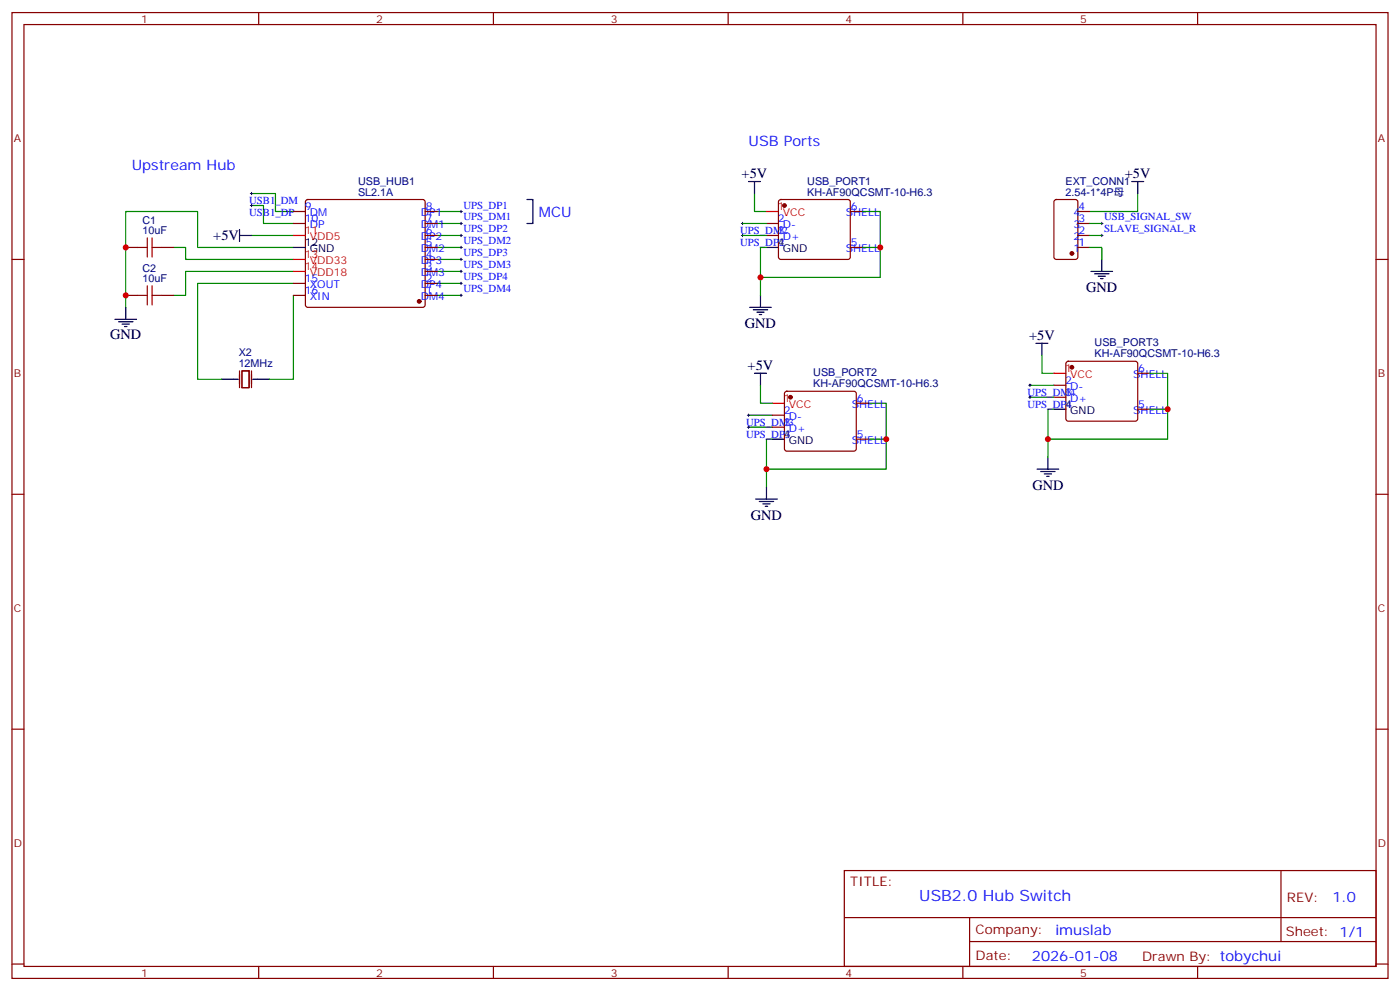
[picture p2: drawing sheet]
<svg xmlns="http://www.w3.org/2000/svg" width="412mm" height="292mm" viewBox="0 0 412 292" stroke-linecap="round" stroke-linejoin="round" font-family="sans-serif">
<g fill="none" stroke="#870000" stroke-width=".35">
<path d="M3.5 3.7h405.4v284.3h-405.4zM7.1 7.2h398.2v277.3h-398.2zM76.2 3.7v3.5M145.3 3.7v3.5M214.5 3.7v3.5M283.6 3.7v3.5M352.8 3.7v3.5M90.2 58.9l.5-.2h33.8l.5 .2 .2 .5v30.4l-.2 .5-.5 .2h-33.8l-.5-.2-.2-.5v-30.4zM229.5 58.9l.5-.2h19.8l.5 .2 .2 .5v16.3l-.3 .5-.4 .2h-19.8l-.5-.3-.2-.4v-16.3zM310.7 58.9l.4-.2h5.7l.6 .5 .1 16.5-.5 .6-5.9 .1-.6-.5-.1-16.5zM3.5 76.4h3.6M37 72.8h3.6"/>
<path d="M47.6 72.8h3.6M86.4 65.8h3.6M86.4 62.3h3.6M125.2 76.4h3.6M125.2 72.8h3.6M125.2 79.9h3.6M125.2 69.3h3.6M125.2 65.8h3.6M125.2 62.3h3.6M225.8 69.3h3.5M225.8 65.8h3.5M250.5 72.8h3.5"/>
<path d="M250.5 62.3h3.5M317.5 72.8h3.5M317.5 69.3h3.5M317.5 65.8h3.5M317.5 62.3h3.5M405.3 76.4h3.6M37 87h3.6M47.6 87h3.6M86.4 87h3.6M86.4 83.4h3.6M125.2 87h3.6M125.2 83.4h3.6"/>
<path d="M70.6 109.2v4.9M71.3 109.2h2.1v4.9h-2.1zM74.1 109.2v4.9M231.3 115.4l.5-.2h19.7l.5 .2 .2 .5v16.2l-.2 .5-.5 .2h-19.7l-.5-.2-.2-.5v-16.2zM252.2 118.7h3.6M310.4 116.9h3.6M310.4 113.4h3.6M314.2 106.6l.5-.2h19.7l.5 .2 .2 .5v16.2l-.2 .5-.5 .2h-19.7l-.5-.2-.2-.5v-16.2zM335.1 109.9h3.6M227.5 125.8h3.6M227.5 122.2h3.6M252.2 129.3h3.6"/>
<path d="M335.1 120.5h3.6M3.5 145.5h3.6M405.3 145.5h3.6M3.5 214.7h3.6M405.3 214.7h3.6M248.7 256.3h156.6v28.2h-156.6zM377.3 256.3v20.9M248.7 270.1h156.5M285.6 277.2h119.6M285.6 270.1v14.2M3.5 283.8h3.6M76.2 284.5v3.5"/>
<path d="M145.3 284.5v3.5M214.5 284.5v3.5M283.6 284.5v3.5M352.8 284.5v3.5M405.3 283.8h3.6"/>
</g>
<g fill="none" stroke="#008700" stroke-width=".35">
<path d="M74.1 57h7v5.3h5.3M222.2 57v5.3h3.6M335.1 57v5.3h-14.1M51.2 72.8h3.5v3.6h31.7M74.1 60.5h3.5v5.3h8.8M74.1 69.3h12.3M86.4 72.8h-28.2v-10.5h-21.2v28.2M86.4 79.9h-31.7v7.1h-3.5M128.8 79.9h7M128.8 76.4h7M128.8 72.8h7M128.8 69.3h7"/>
<path d="M128.8 65.8h7M128.8 62.3h7M218.7 69.3h7.1M218.7 65.8h7.1M225.8 72.8h-1.8v14.2M254 62.3h5.3v19.4h-35.3M254 72.8h5.3M321 72.8h3.6v3.6M321 69.3h3.6M321 65.8h3.6M86.4 83.4h-28.2v28.3h7.1M86.4 87v24.7h-7"/>
<path d="M128.8 87h7M128.8 83.4h7M224 113.4v5.3h3.5M255.8 118.7h5.3v19.4h-35.3M303.4 113.4h7M303.4 116.9h7M306.9 104.6v5.3h3.5M338.7 109.9h5.3v19.4h-35.3M220.5 125.8h7M220.5 122.2h7M227.5 129.3h-1.7v14.1M255.8 129.3h5.3"/>
<path d="M310.4 120.5h-1.7v14.1M338.7 120.5h5.3"/>
</g>
<g fill="none" stroke="#000" stroke-width=".29">
<path d="M73.7 57h.7M74.1 56.6v.7M73.7 60.5h.7M74.1 60.1v.8M135.5 79.9h.7M135.5 76.4h.7M135.5 72.8h.7M135.5 69.3h.7M135.5 65.8h.7M135.5 62.3h.7M135.8 61.9v.7M135.8 65.4v.7"/>
<path d="M135.8 69v.7M135.8 72.5v.7M135.8 76v.7M135.8 79.6v.7M218.4 69.3h.7M218.4 65.8h.7M218.7 65.4v.7M218.7 69v.7M324.2 69.3h.7M324.2 65.8h.7M324.6 65.4v.7M324.6 69v.7"/>
<path d="M135.5 83.4h.7M135.5 87h.7M135.8 83.1v.7M135.8 86.6v.7M303 116.9h.7M303 113.4h.7M303.4 113.1v.7M303.4 116.6v.7M220.1 125.8h.7M220.1 122.2h.7M220.5 121.9v.7M220.5 125.4v.7"/>
</g>
<g fill="none" stroke="#000" stroke-width=".35">
<path d="M155.2 58.7h1.8v7.1h-1.8M220.5 53.4h3.5M222.2 53.4v3.6M333.4 53.4h3.5M335.1 53.4v3.6M70.6 69.3h3.5M70.6 67.6v3.5M86.4 72.8h3.6M225.8 72.8h3.5M321.4 79.9h6.3M324.6 76.4v3.5M33.9 94h6.3"/>
<path d="M34.9 94.7h4.3M36 95.4h2.1M36.7 96.1h.7M37 90.5v3.5M220.8 90.5h6.4M221.9 91.2h4.2M223 91.9h2.1M223.7 92.6h.7M224 87v3.5M322.4 80.6h4.3M323.5 81.3h2.1M324.2 82h.7"/>
<path d="M65.3 111.7h4.9M74.4 111.7h5M222.2 109.9h3.6M224 109.9v3.5M305.2 101.1h3.5M306.9 101.1v3.5M227.5 129.3h3.6M305.5 138.1h6.4M306.6 138.8h4.2M307.6 139.5h2.1M308.7 134.6v3.5M310.4 120.5h3.6"/>
<path d="M222.6 146.9h6.4M223.7 147.6h4.2M224.7 148.3h2.1M225.4 149h.7M225.8 143.4v3.5M308.3 140.2h.7"/>
</g>
<path d="M40.6 72.8h2.8M43.4 70v5.7M44.8 70v5.7M44.8 72.8h2.8M40.6 87h2.8M43.4 84.1v5.7M44.8 87h2.8M44.8 84.1v5.7" fill="none" stroke="#a10000" stroke-width=".35"/>
<g fill="#870000" stroke="#870000" stroke-width=".35">
<circle cx="123.5" cy="88.7" r=".53"/>
<circle cx="231.1" cy="60.5" r=".53"/>
<circle cx="232.8" cy="116.9" r=".53"/>
<circle cx="315.7" cy="74.6" r=".53"/>
<circle cx="315.7" cy="108.1" r=".53"/>
</g>
<path d="M86.4 69.3h3.6M86.4 76.4h3.6M86.4 79.9h3.6M225.8 62.3h3.5M227.5 118.7h3.6M310.4 109.9h3.6" fill="none" stroke="#f00" stroke-width=".35"/>
<g fill="#c00">
<circle cx="37" cy="72.8" r=".88"/>
<circle cx="37" cy="87" r=".88"/>
<circle cx="224" cy="81.7" r=".88"/>
<circle cx="259.3" cy="72.8" r=".88"/>
<circle cx="261.1" cy="129.3" r=".88"/>
<circle cx="225.8" cy="138.1" r=".88"/>
<circle cx="308.7" cy="129.3" r=".88"/>
<circle cx="344" cy="120.5" r=".88"/>
</g>
<text font-size="4.6" fill="#00f" x="270.8" y="265.3">USB2.0 Hub Switch</text>
<g font-size="4.2" fill="#00f">
<text x="220.5" y="42.9">USB Ports</text>
<text x="38.8" y="49.9">Upstream Hub</text>
<text x="158.7" y="64">MCU</text>
<text x="392.5" y="265.6">1.0</text>
<text x="310.9" y="275.1">imuslab</text>
<text x="304" y="282.9">2026-01-08</text>
</g>
<g font-size="4.2">
<text x="218.5" y="52.4">+5V</text>
<text x="331.4" y="52.4">+5V</text>
<text x="62.8" y="70.8">+5V</text>
<text x="320" y="86">GND</text>
<text x="32.5" y="99.7">GND</text>
<text x="219.4" y="96.6">GND</text>
<text x="303.1" y="100">+5V</text>
<text x="220.2" y="108.8">+5V</text>
<text x="304.1" y="144.2">GND</text>
<text x="221.2" y="153">GND</text>
</g>
<g font-size="3.9" fill="#800">
<text x="250.5" y="260.9">TITLE:</text>
<text x="379.1" y="265.6">REV:</text>
<text x="287.4" y="275.1">Company:</text>
<text x="378.7" y="275.7">Sheet: 1/1</text>
<text x="287.4" y="282.8">Date:</text>
<text x="336.4" y="282.8">Drawn By: tobychui</text>
</g>
<g font-size="3.2" fill="#800">
<text x="41.6" y="6.7">1</text>
<text x="110.8" y="6.7">2</text>
<text x="179.9" y="6.7">3</text>
<text x="249.1" y="6.7">4</text>
<text x="318.2" y="6.7">5</text>
<text x="4.1" y="41.8">A</text>
<text x="405.9" y="41.8">A</text>
<text x="4.1" y="110.9">B</text>
<text x="405.9" y="110.9">B</text>
<text x="4.1" y="180.1">C</text>
<text x="405.9" y="180.1">C</text>
<text x="4.1" y="249.2">D</text>
<text x="405.9" y="249.2">D</text>
<text x="41.6" y="287.5">1</text>
<text x="110.8" y="287.5">2</text>
<text x="179.9" y="287.5">3</text>
<text x="249.1" y="287.5">4</text>
<text x="318.2" y="287.5">5</text>
</g>
<g font-size="3.2" fill="#000080">
<text x="105.5" y="57.7">SL2.1A</text>
<text x="105.5" y="54.6">USB_HUB1</text>
<text x="237.8" y="57.6">KH-AF90QCSMT-10-H6.3</text>
<text x="237.8" y="54.4">USB_PORT1</text>
<text x="313.9" y="57.7">2.54-1*4P母</text>
<text x="313.9" y="54.6">EXT_CONN1</text>
<text x="42" y="65.8">C1</text>
<text x="42" y="69">10uF</text>
<text x="42" y="83.1">10uF</text>
<text x="42" y="80">C2</text>
<text x="322.5" y="102">USB_PORT3</text>
<text x="70.3" y="104.9">X2</text>
<text x="322.5" y="105.2">KH-AF90QCSMT-10-H6.3</text>
<text x="70.3" y="108.1">12MHz</text>
<text x="239.6" y="110.8">USB_PORT2</text>
<text x="239.6" y="114">KH-AF90QCSMT-10-H6.3</text>
</g>
<g font-size="3.2" fill="#00f">
<text x="73.4" y="60.1">USB1_DM</text>
<text x="73.4" y="63.6">USB1_DP</text>
<text x="89.8" y="61.9">9</text>
<text x="89.8" y="65.4">10</text>
<text x="91.3" y="63.7">DM</text>
<text x="123.9" y="63.7">DP1</text>
<text x="125.4" y="65.4">7</text>
<text x="125.4" y="61.9">8</text>
<text x="136.5" y="64.9">UPS_DM1</text>
<text x="136.5" y="61.4">UPS_DP1</text>
<text x="229.1" y="65.4">2</text>
<text x="249.2" y="63.7">SHELL</text>
<text x="250.6" y="61.9">6</text>
<text x="316.2" y="63.7">4</text>
<text x="317.7" y="65.4">3</text>
<text x="317.7" y="61.9">4</text>
<text x="325.3" y="64.9">USB_SIGNAL_SW</text>
<text x="91.3" y="67.2">DP</text>
<text x="123.9" y="70.7">DP2</text>
<text x="123.9" y="67.2">DM1</text>
<text x="125.4" y="69">6</text>
<text x="136.5" y="72">UPS_DM2</text>
<text x="136.5" y="68.4">UPS_DP2</text>
<text x="218" y="68.9">UPS_DM2</text>
<text x="229.1" y="69">3</text>
<text x="230.6" y="70.7">D+</text>
<text x="230.6" y="67.2">D-</text>
<text x="316.2" y="70.7">2</text>
<text x="316.2" y="67.2">3</text>
<text x="317.7" y="69">2</text>
<text x="325.3" y="68.4">SLAVE_SIGNAL_R</text>
<text x="123.9" y="77.8">DP3</text>
<text x="123.9" y="74.3">DM2</text>
<text x="125.4" y="76">4</text>
<text x="125.4" y="72.5">5</text>
<text x="136.5" y="75.5">UPS_DP3</text>
<text x="218" y="72.4">UPS_DP2</text>
<text x="249.2" y="74.3">SHELL</text>
<text x="250.6" y="72.5">5</text>
<text x="316.2" y="74.3">1</text>
<text x="317.7" y="72.5">1</text>
<text x="89.8" y="83.1">15</text>
<text x="123.9" y="81.3">DM3</text>
<text x="125.4" y="83.1">2</text>
<text x="125.4" y="79.6">3</text>
<text x="136.5" y="82.6">UPS_DP4</text>
<text x="136.5" y="79">UPS_DM3</text>
<text x="89.8" y="86.6">16</text>
<text x="91.3" y="84.8">XOUT</text>
<text x="91.3" y="88.4">XIN</text>
<text x="123.9" y="88.4">DM4</text>
<text x="123.9" y="84.8">DP4</text>
<text x="125.4" y="86.6">1</text>
<text x="136.5" y="86.1">UPS_DM4</text>
<text x="313.8" y="113.1">2</text>
<text x="333.8" y="111.3">SHELL</text>
<text x="335.3" y="109.5">6</text>
<text x="252.4" y="118.4">6</text>
<text x="302.7" y="116.5">UPS_DM4</text>
<text x="313.8" y="116.6">3</text>
<text x="315.3" y="118.4">D+</text>
<text x="315.3" y="114.8">D-</text>
<text x="219.8" y="125.3">UPS_DM3</text>
<text x="230.9" y="125.4">3</text>
<text x="230.9" y="121.9">2</text>
<text x="232.4" y="123.6">D-</text>
<text x="250.9" y="120.1">SHELL</text>
<text x="302.7" y="120">UPS_DP4</text>
<text x="333.8" y="121.9">SHELL</text>
<text x="335.3" y="120.1">5</text>
<text x="219.8" y="128.9">UPS_DP3</text>
<text x="232.4" y="127.2">D+</text>
<text x="250.9" y="130.7">SHELL</text>
<text x="252.4" y="128.9">5</text>
</g>
<g font-size="3.2" fill="#f00">
<text x="229.1" y="61.9">1</text>
<text x="230.6" y="63.7">VCC</text>
<text x="89.8" y="69">11</text>
<text x="91.3" y="70.7">VDD5</text>
<text x="89.8" y="76">13</text>
<text x="91.3" y="77.8">VDD33</text>
<text x="89.8" y="79.6">14</text>
<text x="91.3" y="81.3">VDD18</text>
<text x="313.8" y="109.5">1</text>
<text x="315.3" y="111.3">VCC</text>
<text x="230.9" y="118.4">1</text>
<text x="232.4" y="120.1">VCC</text>
</g>
<g font-size="3.2">
<text x="89.8" y="72.5">12</text>
<text x="91.3" y="74.3">GND</text>
<text x="229.1" y="72.5">4</text>
<text x="230.6" y="74.3">GND</text>
<text x="313.8" y="120.1">4</text>
<text x="315.3" y="121.9">GND</text>
<text x="230.9" y="128.9">4</text>
<text x="232.4" y="130.7">GND</text>
</g>
</svg>
